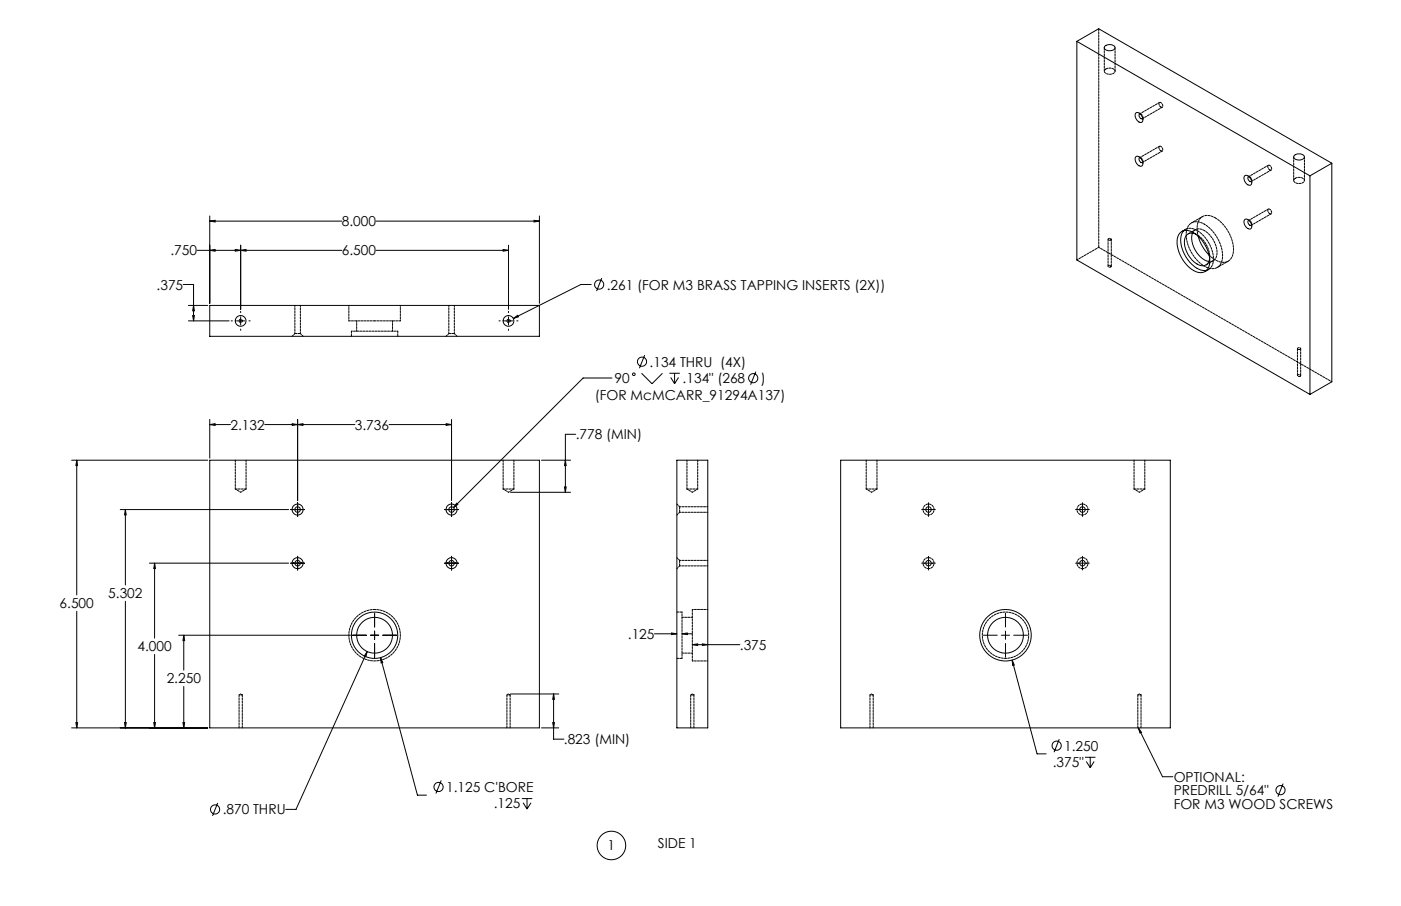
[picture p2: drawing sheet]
<svg xmlns="http://www.w3.org/2000/svg" width="864mm" height="559mm" viewBox="0 0 864 559" stroke-linecap="round" stroke-linejoin="round" font-family="sans-serif">
<g fill="none" stroke="#000" stroke-width=".62">
<path d="M664 26l143 82M664 26v134l143 83M664 26l13-8 144 83M681 28a4 4 0 0 1 6 2 4 4 0 0 1-6-1zM700 70a4 4 0 0 1 4 5 4 4 0 0 1-4-5zM703 70a1.6 1.6 0 0 0-1 2 1.6 1.6 0 0 0 2 1M700 97a4 4 0 0 1 4 5 4 4 0 0 1-4-5zM703 97a1.6 1.6 0 0 0-1 2 1.6 1.6 0 0 0 2 1M798 96a4 4 0 0 1 6 1 4 4 0 0 1-7 0zM767 108a4 4 0 0 1 4 6 4 4 0 0 1-4-6zM770 109a1.6 1.6 0 0 0 0 2 1.6 1.6 0 0 0 1 1M807 108v135"/>
<path d="M821 101l-14 7M821 101v134l-14 8M129 133v54M129 136h82M129 136h4v1zM232 136h100M329 136h3l-3 1zM332 133v54M767 136a4 4 0 0 1 4 1 4 4 0 0 1 0 4 2.9 2.9 0 0 1-4-3zM770 136a1.6 1.6 0 0 0 0 2 1.6 1.6 0 0 0 1 1M121 154h90M129 154h4v1z"/>
<path d="M145 154h3l-3 1zM148 151v40M148 154h4v1zM232 154h81M310 154h3l-3 1zM313 151v40M728 143a9 9 0 0 1 12 4 18 18 0 0 1 5 18 6 6 0 0 1-10 1 21 21 0 0 1-9-20zM730 142a13 13 0 0 0 0 15 15 15 0 0 0 14 10M735 144a15 15 0 0 0 10 17M737 144a5 5 0 0 0-5 1 5 5 0 0 0-2 5 15 15 0 0 0 12 14 4 4 0 0 0 4-5M739 146a27 27 0 0 0 6 11M113 175h6v23"/>
<path d="M364 175h-6l-42 21M371 171l-3 9M116 198h25M116 188h12M119 195h1l-1 3zM119 188l1 4h-1zM129 188h203v19h-203zM142 198h1M146 198h5M148 192v1M148 195v5M153 198h1"/>
<path d="M308 198h.1M311 198h5M313 192v1M313 195v5M316 196l3-2 1 1zM319 198h.1M148 203v1M313 203v1M397 219l-3 8M377 233h-18l-79 80M395 230l7 7 6-7M413 230h6"/>
<path d="M413 233l3 4M416 230v7M418 233l-2 4M466 229l-3 8M129 259v24M183 259v50M278 259v50M129 262h13M129 262l4-1v1zM163 262h56M180 261l3 1h-3zM183 262l4-1v1z"/>
<path d="M240 262h38M275 261l3 1h-3zM355 268h-6v36M44 284h84M47 284v83M47 284l1 3h-1zM129 284h203v165h-203zM334 284h18M349 284v3h-1zM417 284h19v165h-19zM518 284h203v165h-203zM74 314h104"/>
<path d="M77 314v47M77 314l1 4h-1zM179 314h9M183 310v9M274 314h9M278 310v9M282 310v1l-2 2zM315 304h37M348 300h1v4zM568 314h9M572 310v9M663 314h8"/>
<path d="M667 310v9M92 347h86M95 347v47M95 347l1 4h-1zM179 347h9M183 343v9M274 347h9M278 343v9M568 347h9M572 343v9M663 347h8M667 343v9"/>
<path d="M47 377v72M77 371v78M231 378v9M620 378v9M110 392h106M113 392v21M113 392l1 3h-1zM217 392h9M228 392h5M231 389v5M231 397v8M236 392h8"/>
<path d="M403 391h14M414 390l3 1h-3zM420 391l4-1v1zM420 391h7M427 398l3-1v1zM427 398h29M433 397l3 1h-3zM606 392h9M617 392h5M620 389v5M620 397v8M625 392h8"/>
<path d="M95 404v45M226 402l-1 3zM226 402l-44 97h-6M235 406l22 84h6M235 406l1 3h-1zM624 407l15 58h6M624 407l1 3h-1zM113 423v26M315 428h29M341 428l1 3h-1zM341 428v28h7M44 449h84"/>
<path d="M47 446h1l-1 3zM77 446h1l-1 3zM95 446h1l-1 3zM113 446h1l-1 3zM334 449h10M341 446h1l-1 3zM653 456l-3 8M702 449l2 3h-1zM702 449l15 30h6M669 467h6M670 470l2 3M672 467v6"/>
<path d="M674 470l-2 3M134 495l-3 8M272 481l-3 8M322 493h6M322 495l3 4M325 493v6M327 495l-2 4M791 483l-3 8"/>
<circle cx="369" cy="176" r="2.8"/>
<circle cx="148" cy="198" r="3"/>
<circle cx="313" cy="198" r="3"/>
<circle cx="391" cy="231" r=".8"/>
<circle cx="396" cy="223" r="2.8"/>
<circle cx="464" cy="233" r="2.8"/>
<circle cx="183" cy="314" r="3"/>
<circle cx="183" cy="314" r="1.7"/>
<circle cx="278" cy="314" r="3"/>
<circle cx="278" cy="314" r="1.7"/>
<circle cx="572" cy="314" r="1.7"/>
<circle cx="667" cy="314" r="1.7"/>
<circle cx="183" cy="347" r="3"/>
<circle cx="183" cy="347" r="1.7"/>
<circle cx="278" cy="347" r="3"/>
<circle cx="278" cy="347" r="1.7"/>
<circle cx="572" cy="347" r="1.7"/>
<circle cx="667" cy="347" r="1.7"/>
<circle cx="231" cy="392" r="11"/>
<circle cx="231" cy="392" r="14"/>
<circle cx="620" cy="392" r="16"/>
<circle cx="620" cy="392" r="11"/>
<circle cx="651" cy="460" r="2.8"/>
<circle cx="133" cy="499" r="2.8"/>
<circle cx="270" cy="485" r="2.8"/>
<circle cx="789" cy="487" r="2.8"/>
<circle cx="377" cy="521" r="9"/>
</g>
<g fill="#000">
<path d="M702 449l2 3h-1z"/>
<path d="M47 284l1 3h-1zM47 446h1l-1 3zM95 347l1 4h-1zM95 446h1l-1 3zM113 392l1 3h-1zM113 446h1l-1 3zM77 314l1 4h-1zM77 446h1l-1 3zM226 402l-1 3zM235 406v3h1zM348 300h1v4zM349 284v3h-1zM341 428l1 3h-1zM341 446h1l-1 3zM180 261l3 1h-3zM129 262l4-1v1zM275 261l3 1h-3zM183 262l4-1v1zM282 310l-2 3 2-2zM414 390l3 1h-3zM420 391l4-1v1zM427 398l3-1v1zM433 397l3 1h-3zM145 154h3l-3 1zM129 154h4v1zM119 195h1l-1 3zM119 188l1 4h-1zM148 154h4v1zM310 154h3l-3 1zM129 136h4v1zM329 136h3l-3 1zM316 196l4-1-1-1zM624 407v3h1z"/>
</g>
<g fill="none" stroke="#000" stroke-width=".62" stroke-dasharray="1.3 .6" stroke-dashoffset=".2">
<path d="M704 73l12-7M715 63l-13 7M716 66a1.6 1.6 0 0 0 0-2 1.6 1.6 0 0 0-2-1l1 2 1 1M715 90l-13 7M716 93a1.6 1.6 0 0 0 0-2 1.6 1.6 0 0 0-2-1l1 2 1 1M704 100l12-7M771 112l13-7M782 102l-12 7M783 105a1.6 1.6 0 0 0 1-2 1.6 1.6 0 0 0-2-1v2l1 1M771 139l13-7M782 129l-12 7M783 132a1.6 1.6 0 0 0 1-2 1.6 1.6 0 0 0-2-1v2l1 1"/>
<path d="M145 302h7M310 302h7M423 302h7M534 302h7M699 302h7"/>
</g>
<g fill="none" stroke="#000" stroke-width=".62" stroke-dasharray="1.3 .6" stroke-dashoffset=".6">
<path d="M741 134l-7 3M742 138a23 23 0 0 1 11 24 7 7 0 0 1-11 2 22 22 0 0 1-10-24 7 7 0 0 1 10-2M745 161a5 5 0 0 0 5-7 18 18 0 0 0-8-12M750 165l7-4M215 188v10M247 198v-10M245 204h-28M145 302l3 2M148 304l4-2M310 302l3 2M313 304l4-2M423 302l4 2"/>
<path d="M427 304l3-2M534 302l3 2M537 304l4-2M699 302l3 2M702 304l4-2M436 376h-9M420 406v-29M427 408h9M148 428l-1 1M149 429h-2M149 429l-1-1M313 428l-1 1"/>
<path d="M314 429h-2M314 429l-1-1M427 428l-1 1M428 429l-1-1M537 428l-1 1M538 429h-2M538 429l-1-1M702 428l-1 1M703 429h-2M703 429l-1-1"/>
</g>
<g fill="none" stroke="#000" stroke-width=".62" stroke-dasharray="1.3 .6" stroke-dashoffset=".3">
<path d="M731 141l-2 2M743 167l2-1M215 198h16M220 198v6M231 198h16M242 204v-6M145 284v18M310 284v18M423 284v18M534 284v18M699 284v18M152 302v-18"/>
<path d="M317 302v-18M430 302v-18M541 302v-18M706 302v-18M231 376a16 16 0 0 1 14 23 16 16 0 0 1-27 2 16 16 0 0 1 11-25h2M427 381h-7M420 403h7"/>
</g>
<g fill="none" stroke="#000" stroke-width=".62" stroke-dasharray="1.3 .6">
<path d="M681 29v15M687 44v-15M797 97v14M804 111v-14M683 148v16M685 164v-16M217 204v3M245 207v-3M800 215v17M802 232v-17M420 377h-3M427 376v32"/>
<path d="M417 406h3M147 429v20M312 429v20M426 429v20M536 429v20M701 429v20M149 449v-20M314 449v-20M428 449v-20M538 449v-20M703 449v-20"/>
</g>
<g fill="none" stroke="#000" stroke-width=".62" stroke-dasharray="1.3 .6" stroke-dashoffset=".5">
<path d="M677 153l144 82M677 153l-13 7M182 188v18M277 188v18M185 206v-18M280 206v-18M419 316h17M436 313h-17M419 349h17M436 346h-17M620 406a14 14 0 0 1-13-21 14 14 0 0 1 25-1 14 14 0 0 1-11 22h-1M427 429h-1"/>
<path d="M428 429h-1"/>
</g>
<path d="M677 18v135M682 43a1.6 1.6 0 0 0-1 2 1.6 1.6 0 0 0 2 1 2.8 2.8 0 0 0 3 0 2.8 2.8 0 0 0 1-3 5 5 0 0 0-5 0M798 110a1.6 1.6 0 0 0 0 2 1.6 1.6 0 0 0 1 1 2.8 2.8 0 0 0 3 0 2.8 2.8 0 0 0 2-2 5 5 0 0 0-6-1M737 142l-5 2M743 163l5-2M185 206h-3M280 206h-3M419 316v-3M419 349v-3" fill="none" stroke="#000" stroke-width=".62" stroke-dasharray="1.3 .6" stroke-dashoffset="-.1"/>
<g fill="none" stroke="#000" stroke-width=".62" stroke-dasharray="1.3 .6" stroke-dashoffset=".4">
<path d="M739 146a9 9 0 0 1 3-13h4l3 1M744 167a8 8 0 0 0 3-12 19 19 0 0 0-13-14h-2l-2 1M149 198a1 1 0 0 1-1 1 1 1 0 0 1 0-2 1 1 0 0 1 1 1M314 198a1 1 0 0 1-1 1 1 1 0 0 1 0-2 1 1 0 0 1 1 1M182 206l-2 1M187 207l-2-1M277 206l-2 1M282 207l-2-1M417 318l2-2M419 313l-2-2M572 318a3 3 0 0 1-3-5 3 3 0 0 1 6-1 3 3 0 0 1-2 6h-1M667 318a3 3 0 0 1-3-5 3 3 0 0 1 6-1 3 3 0 0 1-2 6h-1"/>
<path d="M417 351l2-2M419 346l-2-2M572 351a3 3 0 0 1-3-5 3 3 0 0 1 6-1 3 3 0 0 1-2 6h-1M667 351a3 3 0 0 1-3-5 3 3 0 0 1 6-1 3 3 0 0 1-2 6h-1"/>
</g>
<path d="M704 73a2.3 2.3 0 0 0-1-3M704 100a2.3 2.3 0 0 0-1-3M772 112a2.3 2.3 0 0 0-2-3M772 139a2.3 2.3 0 0 0-2-3" fill="none" stroke="#000" stroke-width=".62" stroke-dasharray="1.3 .6" stroke-dashoffset="-.2"/>
<path d="M749 134a23 23 0 0 1 11 24 7 7 0 0 1-11 2l-4-3M685 148h-2a.8 .8 0 0 1 1-1 .8 .8 0 0 1 1 1M737 144a17 17 0 0 1 9 15M742 142a5 5 0 0 0-7 2M685 165l-2-1a.8 .8 0 0 1 1 0 .8 .8 0 0 1 1 1M801 215h-1a.8 .8 0 0 1 1-1 .8 .8 0 0 1 0 1M801 232h-1a.8 .8 0 0 1 1-1 .8 .8 0 0 1 0 1" fill="none" stroke="#000" stroke-width=".62" stroke-dasharray="1.3 .6" stroke-dashoffset=".1"/>
<path d="M703 70h-1M705 74v-2M703 97h-1M705 101v-2M770 109l-1-1M772 113v-2M770 136l-1-1M772 140v-2" fill="none" stroke="#000" stroke-width=".62" stroke-dasharray="1.3 .6" stroke-dashoffset=".7"/>
<g font-size="8.5">
<text x="211" y="140">8.000</text>
<text x="105" y="158">.750</text>
<text x="211" y="158">6.500</text>
<text x="97" y="179">.375</text>
<text x="374" y="179">.261 (FOR M3 BRASS TAPPING INSERTS (2X))</text>
<text x="400" y="226">.134 THRU (4X)</text>
<text x="379" y="236">90</text>
<text x="421" y="236">.134&quot; (268</text>
<text x="469" y="236">)</text>
<text x="367" y="247">(FOR McMCARR_91294A137)</text>
<text x="142" y="265">2.132</text>
<text x="219" y="265">3.736</text>
<text x="355" y="271">.778 (MIN)</text>
<text x="67" y="369">5.302</text>
<text x="37" y="375">6.500</text>
<text x="387" y="394">.125</text>
<text x="85" y="402">4.000</text>
<text x="456" y="401">.375</text>
<text x="103" y="422">2.250</text>
<text x="348" y="459">.823 (MIN)</text>
<text x="656" y="463">1.250</text>
<text x="649" y="473">.375&quot;</text>
<text x="723" y="482">OPTIONAL:</text>
<text x="275" y="488">1.125 C'BORE</text>
<text x="723" y="491">PREDRILL 5/64&quot;</text>
<text x="137" y="502">.870 THRU</text>
<text x="304" y="499">.125</text>
<text x="723" y="499">FOR M3 WOOD SCREWS</text>
<text x="375" y="525">1</text>
<text x="406" y="523">SIDE 1</text>
</g>
</svg>
